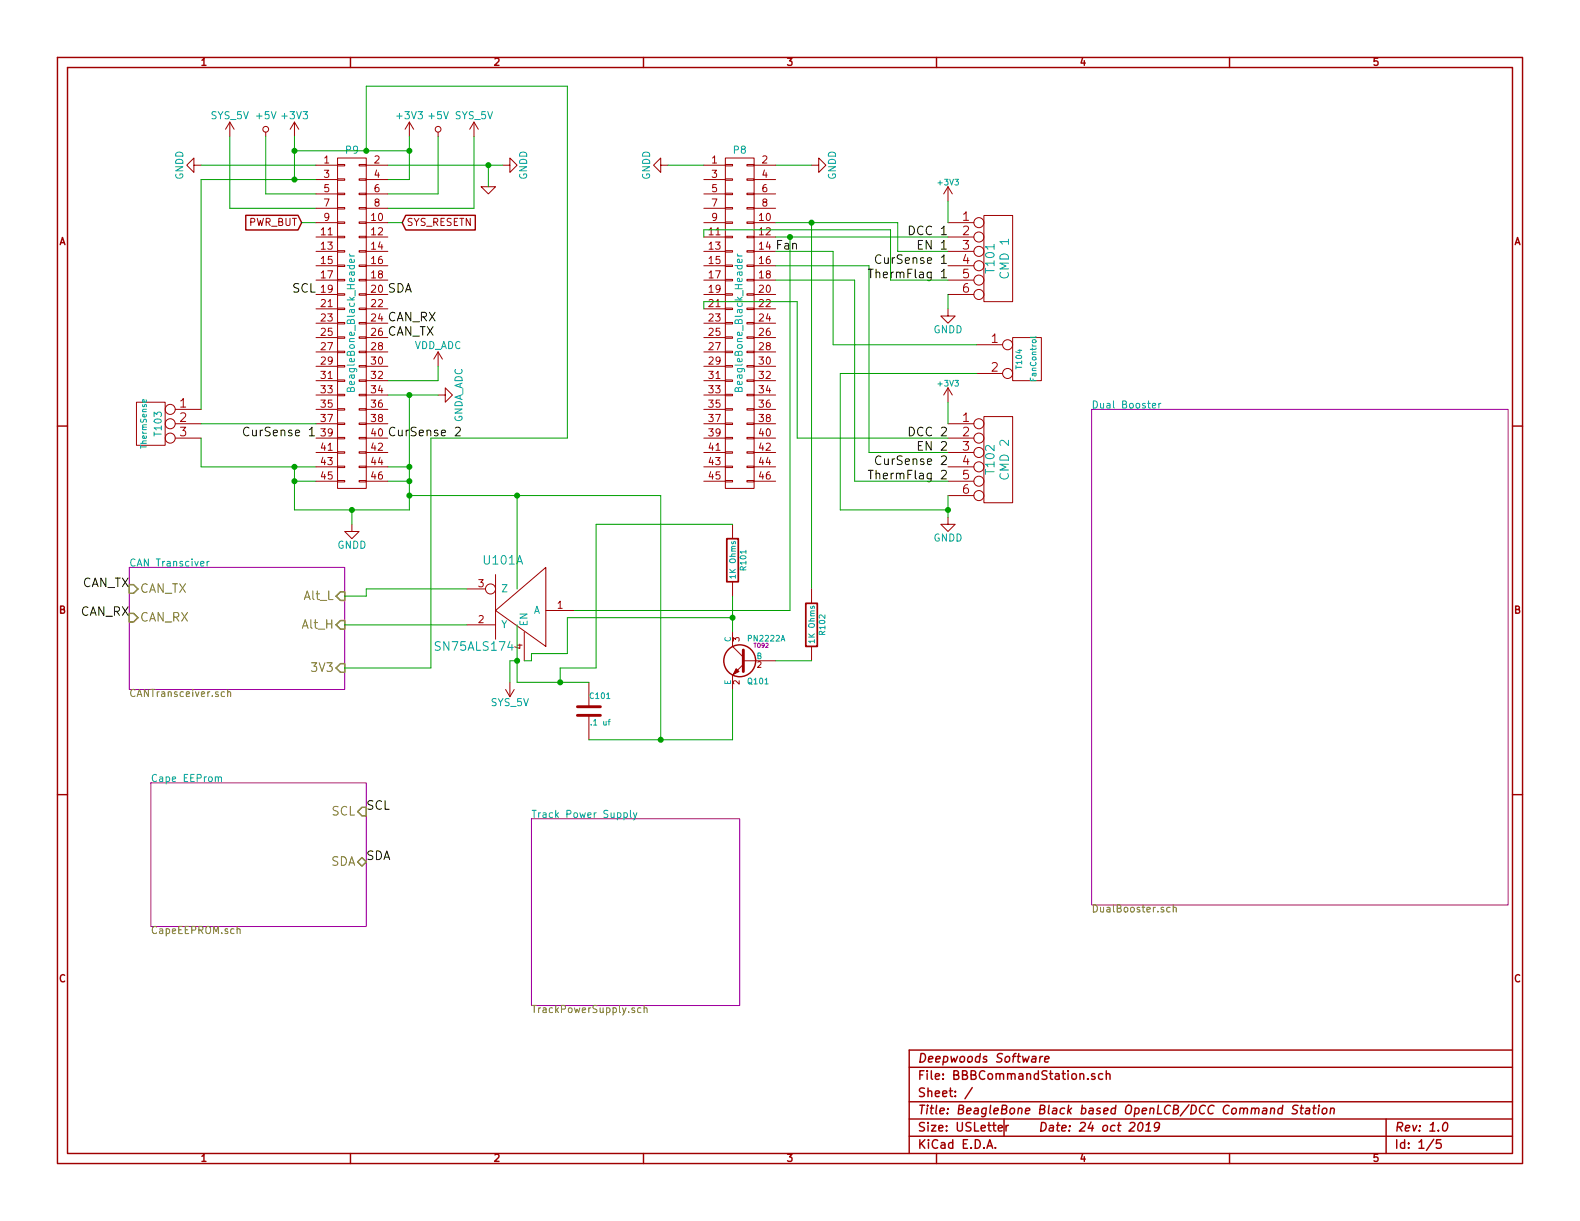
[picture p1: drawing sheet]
EESchema Schematic File Version 2
LIBS:valves
LIBS:power
LIBS:device
LIBS:transistors
LIBS:conn
LIBS:linear
LIBS:regul
LIBS:74xx
LIBS:cmos4000
LIBS:adc-dac
LIBS:memory
LIBS:xilinx
LIBS:microcontrollers
LIBS:dsp
LIBS:microchip
LIBS:analog_switches
LIBS:motorola
LIBS:texas
LIBS:intel
LIBS:audio
LIBS:interface
LIBS:digital-audio
LIBS:philips
LIBS:display
LIBS:cypress
LIBS:siliconi
LIBS:opto
LIBS:atmel
LIBS:contrib
LIBS:sn65hvd233-ht
LIBS:cat24c256w
LIBS:lmd18200
LIBS:sn75als174
LIBS:tmp36
LIBS:cl2
LIBS:dpdt
LIBS:gbu4a
LIBS:BBBCommandStation-cache
EELAYER 27 0
EELAYER END
$Descr USLetter 11000 8500
encoding utf-8
Sheet 1 5
Title "BeagleBone Black based OpenLCB/DCC Command Station"
Date "24 oct 2019"
Rev "1.0"
Comp "Deepwoods Software"
Comment1 ""
Comment2 ""
Comment3 ""
Comment4 ""
$EndDescr
$Comp
L GNDD #PWR01
U 1 1
P 2450 3650
F 0 "#PWR01" H 2450 3400 50  0001 C CNN
F 1 "GNDD" H 2450 3500 50  0000 C CNN
F 2 "" H 2450 3650 60  0000 C CNN
F 3 "" H 2450 3650 60  0000 C CNN
	1    2450 3650
	1    0    0    -1  
$EndComp
Wire Wire Line
	2700 3250 2850 3250
Wire Wire Line
	2850 3550 2850 2750
Wire Wire Line
	2050 3550 2850 3550
Wire Wire Line
	2050 3250 2050 3550
Wire Wire Line
	1400 3250 2200 3250
Wire Wire Line
	2200 3350 2050 3350
Connection ~ 2050 3350
Wire Wire Line
	2700 3350 2850 3350
Connection ~ 2850 3350
Wire Wire Line
	2450 3650 2450 3550
Connection ~ 2450 3550
$Comp
L GNDD #PWR02
U 1 1
P 3500 1150
F 0 "#PWR02" H 3500 900 50  0001 C CNN
F 1 "GNDD" H 3500 1000 50  0000 C CNN
F 2 "" H 3500 1150 60  0000 C CNN
F 3 "" H 3500 1150 60  0000 C CNN
	1    3500 1150
	0    -1   -1   0   
$EndComp
$Comp
L GNDD #PWR03
U 1 1
P 1400 1150
F 0 "#PWR03" H 1400 900 50  0001 C CNN
F 1 "GNDD" H 1400 1000 50  0000 C CNN
F 2 "" H 1400 1150 60  0000 C CNN
F 3 "" H 1400 1150 60  0000 C CNN
	1    1400 1150
	0    1    1    0   
$EndComp
$Comp
L GNDD #PWR04
U 1 1
P 4650 1150
F 0 "#PWR04" H 4650 900 50  0001 C CNN
F 1 "GNDD" H 4650 1000 50  0000 C CNN
F 2 "" H 4650 1150 60  0000 C CNN
F 3 "" H 4650 1150 60  0000 C CNN
	1    4650 1150
	0    1    1    0   
$EndComp
$Comp
L GNDD #PWR05
U 1 1
P 5650 1150
F 0 "#PWR05" H 5650 900 50  0001 C CNN
F 1 "GNDD" H 5650 1000 50  0000 C CNN
F 2 "" H 5650 1150 60  0000 C CNN
F 3 "" H 5650 1150 60  0000 C CNN
	1    5650 1150
	0    -1   -1   0   
$EndComp
$Comp
L +3V3 #PWR06
U 1 1
P 2850 950
F 0 "#PWR06" H 2850 800 50  0001 C CNN
F 1 "+3V3" H 2850 1090 50  0000 C CNN
F 2 "" H 2850 950 60  0000 C CNN
F 3 "" H 2850 950 60  0000 C CNN
	1    2850 950 
	1    0    0    -1  
$EndComp
$Comp
L +5V #PWR07
U 1 1
P 3050 950
F 0 "#PWR07" H 3050 800 50  0001 C CNN
F 1 "+5V" H 3050 1090 50  0000 C CNN
F 2 "" H 3050 950 60  0000 C CNN
F 3 "" H 3050 950 60  0000 C CNN
	1    3050 950 
	1    0    0    -1  
$EndComp
Wire Wire Line
	2850 1250 2700 1250
Wire Wire Line
	2850 950  2850 1250
Wire Wire Line
	2700 1350 3050 1350
Wire Wire Line
	3050 1350 3050 950 
Wire Wire Line
	3300 950  3300 1450
Wire Wire Line
	3300 1450 2700 1450
$Comp
L +3V3 #PWR08
U 1 1
P 2050 950
F 0 "#PWR08" H 2050 800 50  0001 C CNN
F 1 "+3V3" H 2050 1090 50  0000 C CNN
F 2 "" H 2050 950 60  0000 C CNN
F 3 "" H 2050 950 60  0000 C CNN
	1    2050 950 
	1    0    0    -1  
$EndComp
$Comp
L +5V #PWR09
U 1 1
P 1850 950
F 0 "#PWR09" H 1850 800 50  0001 C CNN
F 1 "+5V" H 1850 1090 50  0000 C CNN
F 2 "" H 1850 950 60  0000 C CNN
F 3 "" H 1850 950 60  0000 C CNN
	1    1850 950 
	1    0    0    -1  
$EndComp
Wire Wire Line
	1400 1250 2200 1250
Wire Wire Line
	2050 950  2050 1250
Wire Wire Line
	2200 1350 1850 1350
Wire Wire Line
	1850 1350 1850 950 
Wire Wire Line
	2200 1450 1600 1450
Wire Wire Line
	1600 1450 1600 950 
Wire Wire Line
	2700 1150 3500 1150
Wire Wire Line
	2200 1150 1400 1150
Wire Wire Line
	4650 1150 4900 1150
Wire Wire Line
	5400 1150 5650 1150
$Comp
L SYS_5V #PWR010
U 1 1
P 3300 950
F 0 "#PWR010" H 3300 800 50  0001 C CNN
F 1 "SYS_5V" H 3300 1090 50  0000 C CNN
F 2 "" H 3300 950 60  0000 C CNN
F 3 "" H 3300 950 60  0000 C CNN
	1    3300 950 
	1    0    0    -1  
$EndComp
$Comp
L SYS_5V #PWR011
U 1 1
P 1600 950
F 0 "#PWR011" H 1600 800 50  0001 C CNN
F 1 "SYS_5V" H 1600 1090 50  0000 C CNN
F 2 "" H 1600 950 60  0000 C CNN
F 3 "" H 1600 950 60  0000 C CNN
	1    1600 950 
	1    0    0    -1  
$EndComp
$Comp
L VDD_ADC #PWR012
U 1 1
P 3050 2550
F 0 "#PWR012" H 3050 2400 50  0001 C CNN
F 1 "VDD_ADC" H 3050 2690 50  0000 C CNN
F 2 "" H 3050 2550 60  0000 C CNN
F 3 "" H 3050 2550 60  0000 C CNN
	1    3050 2550
	1    0    0    -1  
$EndComp
Wire Wire Line
	2700 2650 3050 2650
Wire Wire Line
	3050 2650 3050 2550
$Comp
L GNDA_ADC #PWR013
U 1 1
P 3050 2750
F 0 "#PWR013" H 3050 2500 50  0001 C CNN
F 1 "GNDA_ADC" H 3050 2600 50  0000 C CNN
F 2 "" H 3050 2750 60  0000 C CNN
F 3 "" H 3050 2750 60  0000 C CNN
	1    3050 2750
	0    -1   -1   0   
$EndComp
Wire Wire Line
	2700 2750 3050 2750
Text GLabel 2800 1550 2    50   Input ~ 0
SYS_RESETN
Wire Wire Line
	2700 1550 2800 1550
Text GLabel 2100 1550 0    50   Input ~ 0
PWR_BUT
Wire Wire Line
	2200 1550 2100 1550
$Comp
L BeagleBone_Black_Header P9
U 1 1
P 2450 2250
F 0 "P9" H 2450 3450 50  0000 C CNN
F 1 "BeagleBone_Black_Header" V 2450 2250 50  0000 C CNN
F 2 "Socket_BeagleBone_Black:Socket_BeagleBone_Black" H 2450 1400 60  0001 C CNN
F 3 "" H 2450 1400 60  0000 C CNN
	1    2450 2250
	1    0    0    -1  
$EndComp
$Comp
L BeagleBone_Black_Header P8
U 1 1
P 5150 2250
F 0 "P8" H 5150 3450 50  0000 C CNN
F 1 "BeagleBone_Black_Header" V 5150 2250 50  0000 C CNN
F 2 "Socket_BeagleBone_Black:Socket_BeagleBone_Black" H 5150 1400 60  0001 C CNN
F 3 "" H 5150 1400 60  0000 C CNN
	1    5150 2250
	1    0    0    -1  
$EndComp
$Sheet
S 900  3950 1500 850 
U 5D9CD96B
F0 "CAN Transciver" 50
F1 "CANTransceiver.sch" 50
F2 "CAN_TX" I L 900 4100 60 
F3 "CAN_RX" I L 900 4300 60 
F4 "Alt_L" I R 2400 4150 60 
F5 "Alt_H" I R 2400 4350 60 
F6 "3V3" I R 2400 4650 60 
$EndSheet
$Sheet
S 1050 5450 1500 1000
U 5D9CD96F
F0 "Cape EEProm" 50
F1 "CapeEEPROM.sch" 50
F2 "SCL" I R 2550 5650 60 
F3 "SDA" B R 2550 6000 60 
$EndSheet
$Comp
L GND #PWR014
U 1 1
P 3400 1300
F 0 "#PWR014" H 3400 1300 30  0001 C CNN
F 1 "GND" H 3400 1230 30  0001 C CNN
F 2 "" H 3400 1300 60  0000 C CNN
F 3 "" H 3400 1300 60  0000 C CNN
	1    3400 1300
	1    0    0    -1  
$EndComp
Wire Wire Line
	3400 1300 3400 1150
Connection ~ 3400 1150
$Sheet
S 7600 2850 2900 3450
U 5DA7A242
F0 "Dual Booster" 50
F1 "DualBooster.sch" 50
$EndSheet
$Comp
L CONN_6 T101
U 1 1
P 6950 1800
F 0 "T101" V 6900 1800 60  0000 C CNN
F 1 "CMD 1" V 7000 1800 60  0000 C CNN
F 2 "~" H 6950 1800 60  0000 C CNN
F 3 "~" H 6950 1800 60  0000 C CNN
	1    6950 1800
	1    0    0    -1  
$EndComp
$Comp
L CONN_6 T102
U 1 1
P 6950 3200
F 0 "T102" V 6900 3200 60  0000 C CNN
F 1 "CMD 2" V 7000 3200 60  0000 C CNN
F 2 "~" H 6950 3200 60  0000 C CNN
F 3 "~" H 6950 3200 60  0000 C CNN
	1    6950 3200
	1    0    0    -1  
$EndComp
$Comp
L +3V3 #PWR015
U 1 1
P 6600 1400
F 0 "#PWR015" H 6600 1500 40  0001 C CNN
F 1 "+3V3" H 6600 1525 40  0000 C CNN
F 2 "" H 6600 1400 60  0000 C CNN
F 3 "" H 6600 1400 60  0000 C CNN
	1    6600 1400
	1    0    0    -1  
$EndComp
$Comp
L +3V3 #PWR016
U 1 1
P 6600 2800
F 0 "#PWR016" H 6600 2900 40  0001 C CNN
F 1 "+3V3" H 6600 2925 40  0000 C CNN
F 2 "" H 6600 2800 60  0000 C CNN
F 3 "" H 6600 2800 60  0000 C CNN
	1    6600 2800
	1    0    0    -1  
$EndComp
$Comp
L GNDD #PWR017
U 1 1
P 6600 2150
F 0 "#PWR017" H 6600 1900 50  0001 C CNN
F 1 "GNDD" H 6600 2000 50  0000 C CNN
F 2 "~" H 6600 2150 60  0000 C CNN
F 3 "~" H 6600 2150 60  0000 C CNN
	1    6600 2150
	1    0    0    -1  
$EndComp
$Comp
L GNDD #PWR018
U 1 1
P 6600 3600
F 0 "#PWR018" H 6600 3350 50  0001 C CNN
F 1 "GNDD" H 6600 3450 50  0000 C CNN
F 2 "~" H 6600 3600 60  0000 C CNN
F 3 "~" H 6600 3600 60  0000 C CNN
	1    6600 3600
	1    0    0    -1  
$EndComp
Wire Wire Line
	6600 1550 6600 1400
Wire Wire Line
	6600 2050 6600 2150
Wire Wire Line
	6600 2800 6600 2950
Wire Wire Line
	6600 3450 6600 3600
Connection ~ 2850 2750
Connection ~ 2850 3250
Text Label 6600 1750 2    60   ~ 0
EN 1
Text Label 6600 1850 2    60   ~ 0
CurSense 1
Text Label 6600 3150 2    60   ~ 0
EN 2
Text Label 6600 3250 2    60   ~ 0
CurSense 2
Text Label 6600 3350 2    60   ~ 0
ThermFlag 2
Wire Wire Line
	6600 1750 6250 1750
Wire Wire Line
	6250 1750 6250 1550
Wire Wire Line
	6250 1550 5400 1550
Wire Wire Line
	6600 3150 6050 3150
Wire Wire Line
	6050 3150 6050 1850
Wire Wire Line
	6050 1850 5400 1850
Wire Wire Line
	6600 3350 5950 3350
Wire Wire Line
	5950 3350 5950 1950
Wire Wire Line
	5950 1950 5400 1950
Text Label 2200 3050 2    60   ~ 0
CurSense 1
Text Label 2700 3050 0    60   ~ 0
CurSense 2
$Comp
L SN75ALS174 U101
U 1 1
P 3650 4250
F 0 "U101" H 3800 3900 60  0000 C CNN
F 1 "SN75ALS174" H 4000 4500 60  0000 C CNN
F 2 "" H 4350 3900 60  0000 C CNN
F 3 "" H 4350 3900 60  0000 C CNN
	1    3650 4250
	-1   0    0    1   
$EndComp
Wire Wire Line
	3250 4100 2550 4100
Wire Wire Line
	2550 4100 2550 4150
Wire Wire Line
	2550 4150 2400 4150
Wire Wire Line
	3250 4350 2400 4350
Wire Wire Line
	5500 4250 4000 4250
Wire Wire Line
	5650 1550 5650 4100
Connection ~ 5650 1550
$Comp
L SYS_5V #PWR019
U 1 1
P 3550 4750
F 0 "#PWR019" H 3550 4600 50  0001 C CNN
F 1 "SYS_5V" H 3550 4890 50  0000 C CNN
F 2 "" H 3550 4750 60  0000 C CNN
F 3 "" H 3550 4750 60  0000 C CNN
	1    3550 4750
	-1   0    0    1   
$EndComp
Wire Wire Line
	3600 4350 3600 4750
Wire Wire Line
	3600 4600 3550 4600
Wire Wire Line
	3550 4600 3550 4750
Wire Wire Line
	3600 4100 3600 3450
Wire Wire Line
	2850 3450 4600 3450
Connection ~ 2850 3450
$Comp
L C C101
U 1 1
P 4100 4950
F 0 "C101" H 4100 5050 40  0000 L CNN
F 1 ".1 uf" H 4106 4865 40  0000 L CNN
F 2 "~" H 4138 4800 30  0000 C CNN
F 3 "~" H 4100 4950 60  0000 C CNN
	1    4100 4950
	1    0    0    -1  
$EndComp
Wire Wire Line
	3600 4750 4100 4750
Connection ~ 3600 4600
Wire Wire Line
	4100 5150 5100 5150
Wire Wire Line
	4600 3450 4600 5150
Connection ~ 3600 3450
Text Label 2700 2250 0    60   ~ 0
CAN_RX
Text Label 2700 2350 0    60   ~ 0
CAN_TX
Text Label 900  4100 2    60   ~ 0
CAN_TX
Text Label 900  4300 2    60   ~ 0
CAN_RX
Text Label 2200 2050 2    60   ~ 0
SCL
Text Label 2700 2050 0    60   ~ 0
SDA
Text Label 2550 5650 0    60   ~ 0
SCL
Text Label 2550 6000 0    60   ~ 0
SDA
Wire Wire Line
	2400 4650 3000 4650
Wire Wire Line
	3000 4650 3000 3050
Wire Wire Line
	3000 3050 3950 3050
Wire Wire Line
	3950 3050 3950 600 
Wire Wire Line
	3950 600  2550 600 
Wire Wire Line
	2550 600  2550 1050
Wire Wire Line
	2050 1050 2850 1050
Connection ~ 2850 1050
Connection ~ 2550 1050
Connection ~ 2050 1050
$Comp
L PN2222A Q101
U 1 1
P 5200 4600
F 0 "Q101" H 5200 4452 40  0000 R CNN
F 1 "PN2222A" H 5200 4750 40  0000 R CNN
F 2 "TO92" H 5100 4702 29  0000 C CNN
F 3 "" H 5200 4600 60  0000 C CNN
	1    5200 4600
	-1   0    0    -1  
$EndComp
$Comp
L R R101
U 1 1
P 5100 3900
F 0 "R101" V 5180 3900 40  0000 C CNN
F 1 "1K Ohms" V 5107 3901 40  0000 C CNN
F 2 "~" V 5030 3900 30  0000 C CNN
F 3 "~" H 5100 3900 30  0000 C CNN
	1    5100 3900
	1    0    0    -1  
$EndComp
Wire Wire Line
	5100 3650 4150 3650
Wire Wire Line
	4150 3650 4150 4650
Wire Wire Line
	4150 4650 3900 4650
Wire Wire Line
	3900 4650 3900 4750
Connection ~ 3900 4750
Wire Wire Line
	5100 4150 5100 4400
Wire Wire Line
	5100 5150 5100 4800
Connection ~ 4600 5150
$Comp
L R R102
U 1 1
P 5650 4350
F 0 "R102" V 5730 4350 40  0000 C CNN
F 1 "1K Ohms" V 5657 4351 40  0000 C CNN
F 2 "~" V 5580 4350 30  0000 C CNN
F 3 "~" H 5650 4350 30  0000 C CNN
	1    5650 4350
	1    0    0    -1  
$EndComp
Wire Wire Line
	5650 4600 5400 4600
Wire Wire Line
	5100 4300 3950 4300
Wire Wire Line
	3950 4300 3950 4550
Wire Wire Line
	3950 4550 3700 4550
Wire Wire Line
	3700 4550 3700 4600
Wire Wire Line
	3700 4600 3650 4600
Connection ~ 5100 4300
Wire Wire Line
	5400 1650 6600 1650
Connection ~ 5500 1650
Wire Wire Line
	5500 1650 5500 4250
Text Label 6600 1650 2    60   ~ 0
DCC 1
Text Label 6600 1950 2    60   ~ 0
ThermFlag 1
Wire Wire Line
	4900 1650 4900 1600
Wire Wire Line
	4900 1600 6200 1600
Wire Wire Line
	6200 1600 6200 1950
Wire Wire Line
	6200 1950 6600 1950
Text Label 6600 3050 2    60   ~ 0
DCC 2
Wire Wire Line
	6600 3050 5550 3050
Wire Wire Line
	5550 3050 5550 2100
Wire Wire Line
	5550 2100 4900 2100
Wire Wire Line
	4900 2100 4900 2150
$Comp
L CONN_3 T103
U 1 1
P 1050 2950
F 0 "T103" V 1000 2950 50  0000 C CNN
F 1 "ThermSense" V 1100 2950 40  0000 C CNN
F 2 "~" H 1050 2950 60  0000 C CNN
F 3 "~" H 1050 2950 60  0000 C CNN
	1    1050 2950
	-1   0    0    -1  
$EndComp
Wire Wire Line
	1400 2950 2200 2950
Wire Wire Line
	1400 3050 1400 3250
Connection ~ 2050 3250
Wire Wire Line
	1400 1250 1400 2850
Connection ~ 2050 1250
Text Label 5400 1750 0    60   ~ 0
Fan
$Comp
L CONN_2 T104
U 1 1
P 7150 2500
F 0 "T104" V 7100 2500 40  0000 C CNN
F 1 "FanControl" V 7200 2500 40  0000 C CNN
F 2 "~" H 7150 2500 60  0000 C CNN
F 3 "~" H 7150 2500 60  0000 C CNN
	1    7150 2500
	1    0    0    -1  
$EndComp
Wire Wire Line
	5400 1750 5800 1750
Wire Wire Line
	5800 1750 5800 2400
Wire Wire Line
	5800 2400 6800 2400
Wire Wire Line
	6800 2600 5850 2600
Wire Wire Line
	5850 2600 5850 3550
Wire Wire Line
	5850 3550 6600 3550
Connection ~ 6600 3550
$Sheet
S 3700 5700 1450 1300
U 5DB19B28
F0 "Track Power Supply" 50
F1 "TrackPowerSupply.sch" 50
$EndSheet
$EndSCHEMATC
